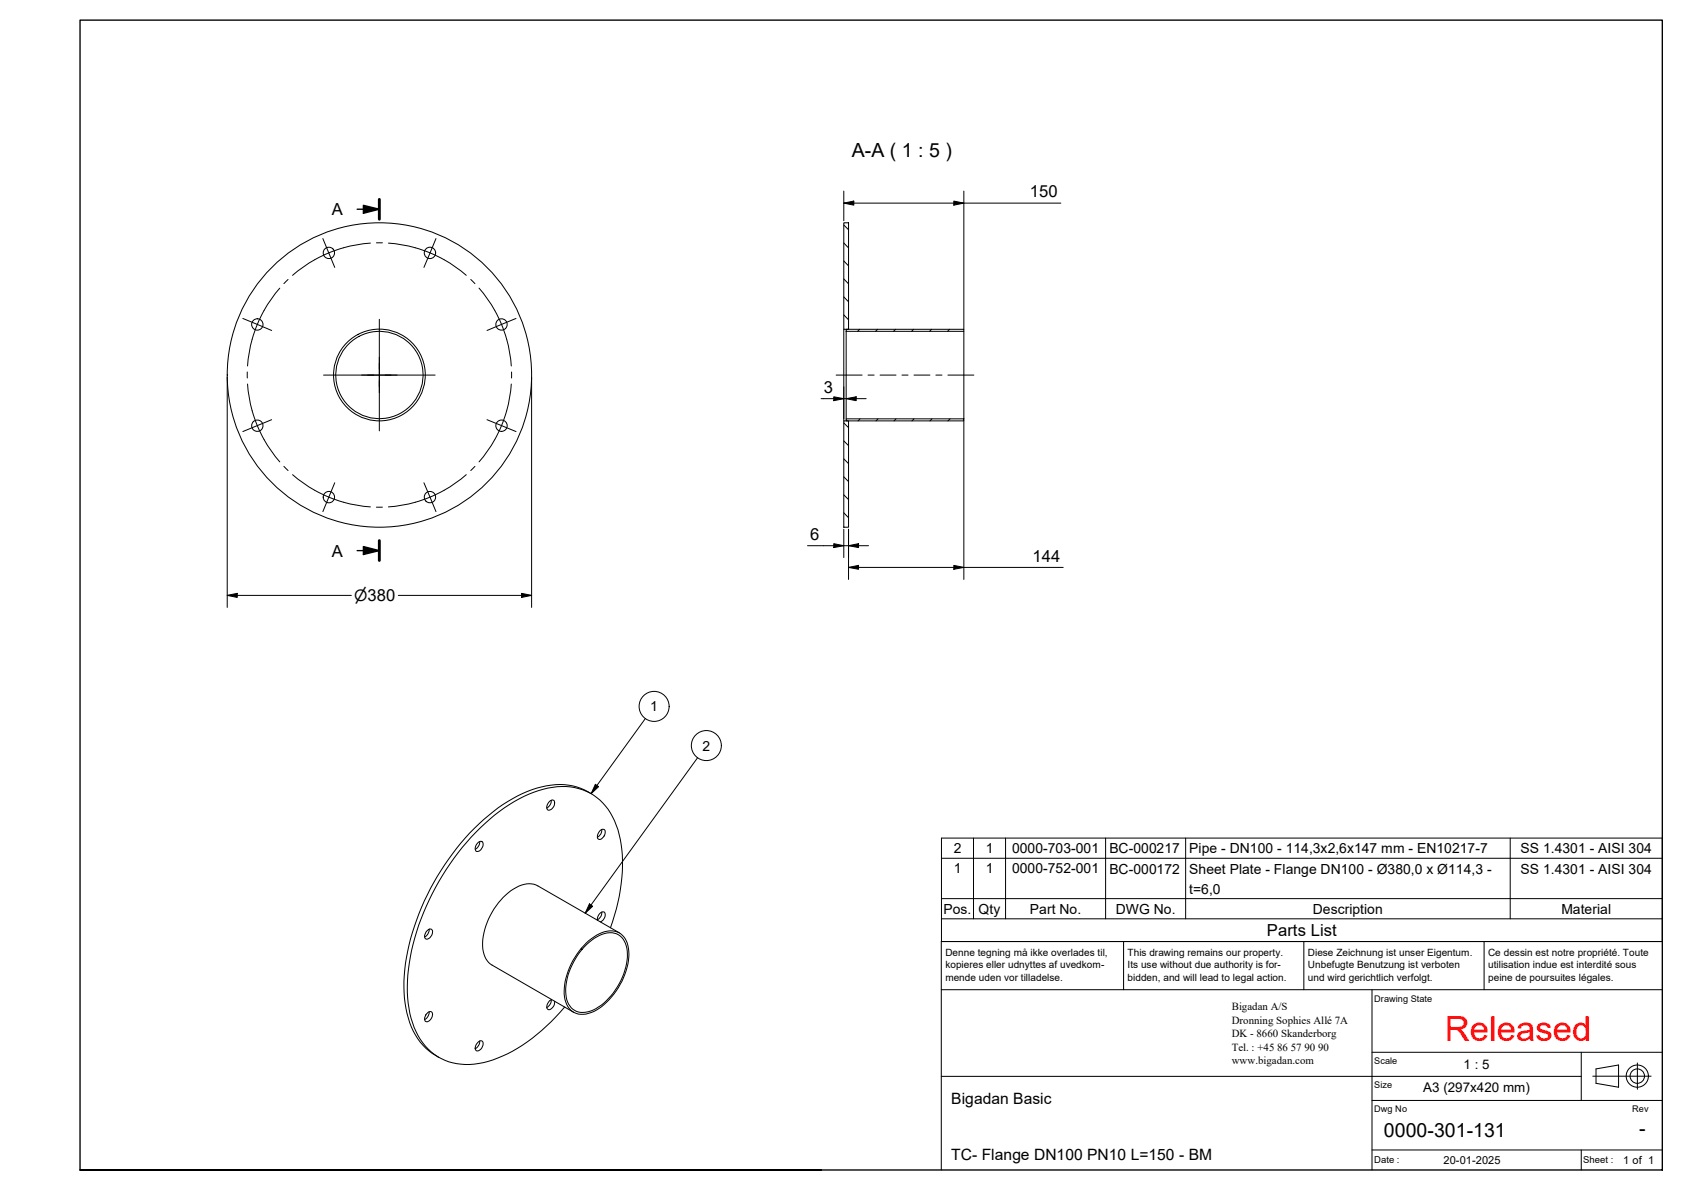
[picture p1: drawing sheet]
<svg xmlns="http://www.w3.org/2000/svg" width="420mm" height="297mm" viewBox="0 0 420 297" stroke-linecap="round" stroke-linejoin="round" font-family="sans-serif">
<!-- layer: Hatch -->
<g fill="none" stroke="#000" stroke-width=".25">
<path d="M210.7 56.2l1.1 1.1M210.7 78.6l1.1 1.2M210.7 74.1l1.1 1.2M210.7 69.6l1.1 1.3M210.7 65.1l1.1 1.3M210.7 60.6l1.1 1.3M214.6 82.2l-.5 .5M219.1 82.2l-.5 .5M223.6 82.2l-.5 .5M228.1 82.2l-.5 .5M232.6 82.2l-.5 .5M237.1 82.2l-.5 .5"/>
<path d="M210.7 119l1.1 1.2M210.7 114.5l1.1 1.2M210.7 110.1l1.1 1.1M210.7 105.6l1.1 1.2M214.7 104.5l-.5 .6M219.2 104.5l-.5 .6M223.7 104.5l-.5 .6M228.2 104.5l-.5 .6M232.7 104.5l-.5 .6M237.2 104.5l-.6 .6M210.7 128l1.1 1.2M210.7 123.5l1.1 1.2"/>
</g>
<!-- layer: Visible -->
<g fill="none" stroke="#000" stroke-width=".25">
<path d="M210.7 55.6h1.1v26.6h-1.1zM210.7 82.2v22.9M211.2 82.2h29.4v.5h-29.4zM211.2 82.7v21.8M240.6 82.7v21.8M210.7 105.1h1.1v26.5h-1.1zM211.2 104.5h29.4v.6h-29.4zM137.6 199.8a2.21 2.21 0 0 1-1.1 1.9M147.6 198.1a15.6 15.6 0 0 0-13.5-1.4 39.4 39.4 0 0 0-16.8 11.2 60.5 60.5 0 0 0-16.5 37.1 23.9 23.9 0 0 0 4.1 15.1l2.2 2.2 2.5 1.6M119.3 210.4a.76 .76 0 0 1 1-.3 .76 .76 0 0 1 .3 1.1 1.49 1.49 0 0 1-1.8 1.3 1.66 1.66 0 0 1 .5-2.1zM119.8 210.1a2.2 2.2 0 0 1-1.1 1.9M137 200.3a.75 .75 0 0 1 .8-.6 .75 .75 0 0 1 .7 .7 1.73 1.73 0 0 1-1.7 1.8 1.34 1.34 0 0 1 .2-1.9z"/>
<path d="M149.7 207.5a.75 .75 0 0 1 1-.5 .75 .75 0 0 1 .3 1.1 1.28 1.28 0 0 1-1.8 1.2l-.1-.7zM150.2 207a2 2 0 0 1-1.1 2M106.6 232.4a.8 .8 0 0 1 1.1-.4 .8 .8 0 0 1 .2 1.2 1.26 1.26 0 0 1-1.8 1l-.1-.7zM107.1 231.9a2.13 2.13 0 0 1-1.1 2M145.9 236.3a9.7 9.7 0 0 1 6.9-3.5 4.4 4.4 0 0 1 3.8 4.6 16.6 16.6 0 0 1-8.5 14.7 4.4 4.4 0 0 1-6.2-1.5 11.3 11.3 0 0 1 .9-9.7l1.4-2.5zM146.3 235.4a8.9 8.9 0 0 1 7.1-3 4.8 4.8 0 0 1 3.6 5 17.6 17.6 0 0 1-8.8 15.1 5 5 0 0 1-6.1-.8 9.2 9.2 0 0 1-.5-8.5 19.6 19.6 0 0 1 4.7-7.8zM149.1 229.7a1.76 1.76 0 0 1 1.7-2 1.66 1.66 0 0 1-.9 2.4M150.2 227.7a2 2 0 0 1-1.1 1.9M152.4 231.6a43.6 43.6 0 0 0 2.5-22.1 16.2 16.2 0 0 0-7.6-11.6 16.1 16.1 0 0 0-12.8-.6 43 43 0 0 0-19.1 14.2 60.1 60.1 0 0 0-13.7 33.3 22.8 22.8 0 0 0 4.5 16.3 14.5 14.5 0 0 0 15.6 3.9 41.3 41.3 0 0 0 19.2-13.6M154.6 232.9l-20.3-11.8a5.8 5.8 0 0 0-6.1 .8 17.5 17.5 0 0 0-7.7 14.9 5.2 5.2 0 0 0 2.4 4.1l20.3 11.8M106.5 253.1a.77 .77 0 0 1 .8-.6 .77 .77 0 0 1 .7 .7 1.73 1.73 0 0 1-1.7 1.8 1.32 1.32 0 0 1 .2-1.9zM107.1 252.5a2.13 2.13 0 0 1-1.1 2"/>
<path d="M119.8 259.9a2.2 2.2 0 0 1-1.1 1.9M137.6 249.5a2.21 2.21 0 0 1-1.1 2M137.7 249.5a1.91 1.91 0 0 0-1 2.3 1.08 1.08 0 0 0 1.6-.7l.1-1.2M119.3 260.3a.75 .75 0 0 1 1-.5 .75 .75 0 0 1 .3 1.1 1.5 1.5 0 0 1-1.7 1.3 1.52 1.52 0 0 1 .4-1.9z"/>
<circle cx="82.1" cy="63.1" r="1.42"/>
<circle cx="107.3" cy="63.1" r="1.42"/>
<circle cx="64.2" cy="81" r="1.42"/>
<circle cx="94.7" cy="93.6" r="11.5"/>
<circle cx="94.7" cy="93.6" r="10.9"/>
<circle cx="94.7" cy="93.6" r="38"/>
<circle cx="125.2" cy="81" r="1.42"/>
<circle cx="64.2" cy="106.3" r="1.42"/>
<circle cx="125.2" cy="106.3" r="1.42"/>
<circle cx="82.1" cy="124.1" r="1.42"/>
<circle cx="107.3" cy="124.1" r="1.42"/>
</g>
<!-- layer: Section Line -->
<path d="M94.7 49.8v4.9M94.7 134.9v5" fill="none" stroke="#000" stroke-width=".72"/>
<path d="M89.2 52.2h5.5M90.7 51.3l4 .9-4 1zM89.2 137.4h5.5M90.7 136.4l4 1-4 1z" fill="none" stroke="#000" stroke-width=".34"/>
<path d="M90.7 51.3l4 .9-4 1zM90.7 136.4l4 1-4 1z" fill="#000"/>
<!-- layer: Symbol -->
<g fill="none" stroke="#000" stroke-width=".25">
<path d="M161.1 179.4l-13.5 18.7M148.6 195.8l.8 .6-1.8 1.7zM174.2 189.1l-28.1 38.9M235 214.2h180M243 209.2v20.1M251 209.2v20.1M276 209.2v20.1M296 209.2v20.1M377 209.2v20.1M147.2 225.6l.8 .6-1.9 1.8zM235 224.3h180v-15.1h-180v20.1M235 229.3v5.7h180v-5.7"/>
<path d="M415 224.3v5h-180"/>
<circle cx="163.3" cy="176.3" r="3.7"/>
<circle cx="176.3" cy="186.1" r="3.7"/>
</g>
<!-- layer: Border -->
<path d="M20 5h395v287h-395zM205 292h-185h185" fill="none" stroke="#000" stroke-width=".34"/>
<!-- layer: Title -->
<g fill="none" stroke="#000" stroke-width=".25">
<path d="M280.5 235v12M325.5 235v12M370.5 235v12M415 235h-180v57M235 247h180M342.5 247v45M235 268.7h159.8M342.5 274.7h72.5M342.5 262.7h72.5M394.8 262.7v12M397.6 268.6h14.6M398.4 266.8l5.7-1v5.6l-5.7-1z"/>
<path d="M408.8 265.3v6.6M342.5 287h72.5M394.8 287v5"/>
<circle cx="408.7" cy="268.6" r="2.77"/>
<circle cx="408.7" cy="268.6" r="1.8"/>
</g>
<!-- layer: Dimension -->
<g fill="none" stroke="#000" stroke-width=".25">
<path d="M210.7 50.7l2.4-.5v1zM210.7 47.7v7.4M210.7 50.7h54.1M238.1 50.2l2.5 .5-2.5 .5zM240.6 47.7v34.5M56.7 94.1v57.5M132.7 94.1v57.5M205 99.5h11.2M208.2 99l2.5 .5-2.5 .5zM210.7 96.5v8M211.2 99.5l2.5-.5v1zM240.6 105v39.6"/>
<path d="M201.6 136.2h15.2M208.2 135.7l2.5 .5-2.5 .5zM210.7 132.1v7.1M211.8 136.2l2.5-.5v1zM211.8 132.1v12.5M56.7 148.6l2.5-.5v1zM56.7 148.6h31M99.4 148.6h33.3M130.2 148.1l2.5 .5-2.5 .5zM211.8 141.6l2.5-.5v1zM211.8 141.6h53.6M238.1 141.1l2.5 .5-2.5 .5z"/>
</g>
<path d="M210.7 50.7l2.4-.5v1zM238.1 50.2l2.5 .5-2.5 .5zM211.2 99.5l2.5-.5v1zM208.2 99l2.5 .5-2.5 .5zM208.2 135.7l2.5 .5-2.5 .5zM211.8 136.2l2.5-.5v1zM56.7 148.6l2.5-.5v1zM130.2 148.1l2.5 .5-2.5 .5zM211.8 141.6l2.5-.5v1zM238.1 141.1l2.5 .5-2.5 .5z" fill="#000"/>
<!-- layer: Center Mark -->
<path d="M80.6 59.5l3 7.2M108.8 59.5l-3 7.2M60.6 79.5l7.2 3M94.7 79.7v27.9M128.8 79.5l-7.2 3M80.8 93.6h27.8M67.8 104.8l-7.2 2.9M121.6 104.8l7.2 2.9M83.6 120.5l-3 7.2M105.8 120.5l3 7.2" fill="none" stroke="#000" stroke-width=".25"/>
<!-- layer: Centerline -->
<g fill="none" stroke="#000" stroke-width=".25">
<path d="M69.9 71.9a33 33 0 0 0-8.1 19.5M71.9 69.7l-1 1.1M92.5 60.7a33 33 0 0 0-19.5 8M95.5 60.6h-1.5M97 60.7a33 33 0 0 1 19.4 8M117.5 69.7l1.1 1.1M119.6 71.9a33 33 0 0 1 8 19.5M61.7 92.9v1.5M61.8 95.9a33 33 0 0 0 8 19.4M127.6 95.9a33 33 0 0 1-8 19.4M127.7 92.9v1.5M208.7 93.6h6.5"/>
<path d="M216.7 93.6h1.5M219.7 93.6h4M225.2 93.6h1.5M228.2 93.6h4M233.6 93.6h1.6M236.6 93.6h6.5M70.9 116.4l1 1.1M73 118.5a33 33 0 0 0 19.5 8M116.4 118.5a33 33 0 0 1-19.4 8M118.6 116.4l-1.1 1.1M94 126.6h1.5"/>
</g>
<!-- layer: Symbol -->
<path d="M148.6 195.8l.8 .6-1.8 1.7zM147.2 225.6l.8 .6-1.9 1.8z" fill="#000"/>
<text font-size="8.6" fill="#f00" x="360.7" y="259.7">Released</text>
<g font-size="4.9">
<text x="212.6" y="39.1">A-A ( 1 : 5 )</text>
<text x="345.5" y="283.7">0000-301-131</text>
<text x="409.2" y="283.3">-</text>
</g>
<g font-size="4.1">
<text x="82.8" y="53.7">A</text>
<text x="257.1" y="49.3">150</text>
<text x="205.7" y="98.1">3</text>
<text x="202.3" y="134.7">6</text>
<text x="82.8" y="138.9">A</text>
<text x="257.7" y="140.2">144</text>
<text x="316.3" y="233.7">Parts List</text>
</g>
<g font-size="3.9">
<text x="88.4" y="150.1">⌀380</text>
<text x="237.5" y="275.5">Bigadan Basic</text>
<text x="237.5" y="289.5">TC- Flange DN100 PN10 L=150 - BM</text>
</g>
<g font-size="3.5">
<text x="162.3" y="177.6">1</text>
<text x="175.4" y="187.4">2</text>
<text x="238.1" y="213">2</text>
<text x="246.1" y="213">1</text>
<text x="252.6" y="213">0000-703-001</text>
<text x="276.9" y="213">BC-000217</text>
<text x="296.9" y="213">Pipe - DN100 - 114,3x2,6x147 mm - EN10217-7</text>
<text x="379.6" y="213">SS 1.4301 - AISI 304</text>
<text x="238.1" y="218">1</text>
<text x="246.1" y="218">1</text>
<text x="252.6" y="218">0000-752-001</text>
<text x="276.9" y="218">BC-000172</text>
<text x="296.9" y="218">Sheet Plate - Flange DN100 - Ø380,0 x Ø114,3 -</text>
<text x="379.6" y="218">SS 1.4301 - AISI 304</text>
<text x="296.9" y="223.1">t=6,0</text>
<text x="235.5" y="228.1">Pos.</text>
<text x="244.3" y="228.1">Qty</text>
<text x="257.1" y="228.1">Part No.</text>
<text x="278.6" y="228.1">DWG No.</text>
<text x="327.8" y="228.1">Description</text>
<text x="389.8" y="228.1">Material</text>
</g>
<g font-size="3.3">
<text x="365.4" y="266.9">1 : 5</text>
<text x="355.3" y="272.5">A3 (297x420 mm)</text>
</g>
<g font-size="2.8">
<text x="360.3" y="290.5">20-01-2025</text>
<text x="405.3" y="290.5">1 of 1</text>
</g>
<g font-size="2.7">
<text x="307.5" y="252">Bigadan A/S</text>
<text x="307.5" y="255.5">Dronning Sophies Allé 7A</text>
<text x="307.5" y="262.3">Tel. : +45</text>
<text x="307.5" y="258.9">DK - 8660 Skanderborg</text>
<text x="318.9" y="262.3">86</text>
<text x="322.2" y="262.3">57</text>
<text x="325.6" y="262.3">90</text>
<text x="329.1" y="262.3">90</text>
<text x="307.5" y="265.7">www.bigadan.com</text>
</g>
<g font-size="2.5">
<text x="236" y="238.5">Denne tegning må ikke overlades til,</text>
<text x="281.5" y="238.5">This drawing remains our property.</text>
<text x="326.5" y="238.5">Diese Zeichnung ist unser Eigentum.</text>
<text x="371.5" y="238.5">Ce dessin est notre propriété. Toute</text>
<text x="236" y="241.6">kopieres eller udnyttes af uvedkom-</text>
<text x="236" y="244.8">mende uden vor tilladelse.</text>
<text x="281.5" y="244.8">bidden, and will lead to legal action.</text>
<text x="281.5" y="241.6">Its use without due authority is for-</text>
<text x="326.5" y="241.6">Unbefugte Benutzung ist verboten</text>
<text x="326.5" y="244.8">und wird gerichtlich verfolgt.</text>
<text x="371.5" y="241.6">utilisation indue est interdité sous</text>
<text x="371.5" y="244.8">peine de poursuites légales.</text>
</g>
<g font-size="2.4">
<text x="343.1" y="290.4">Date :</text>
<text x="395.2" y="290.4">Sheet :</text>
</g>
<g font-size="2.3">
<text x="343.1" y="250">Drawing State</text>
<text x="343.1" y="265.7">Scale</text>
<text x="343.1" y="271.7">Size</text>
<text x="343.1" y="277.7">Dwg No</text>
<text x="407.5" y="277.7">Rev</text>
</g>
</svg>
